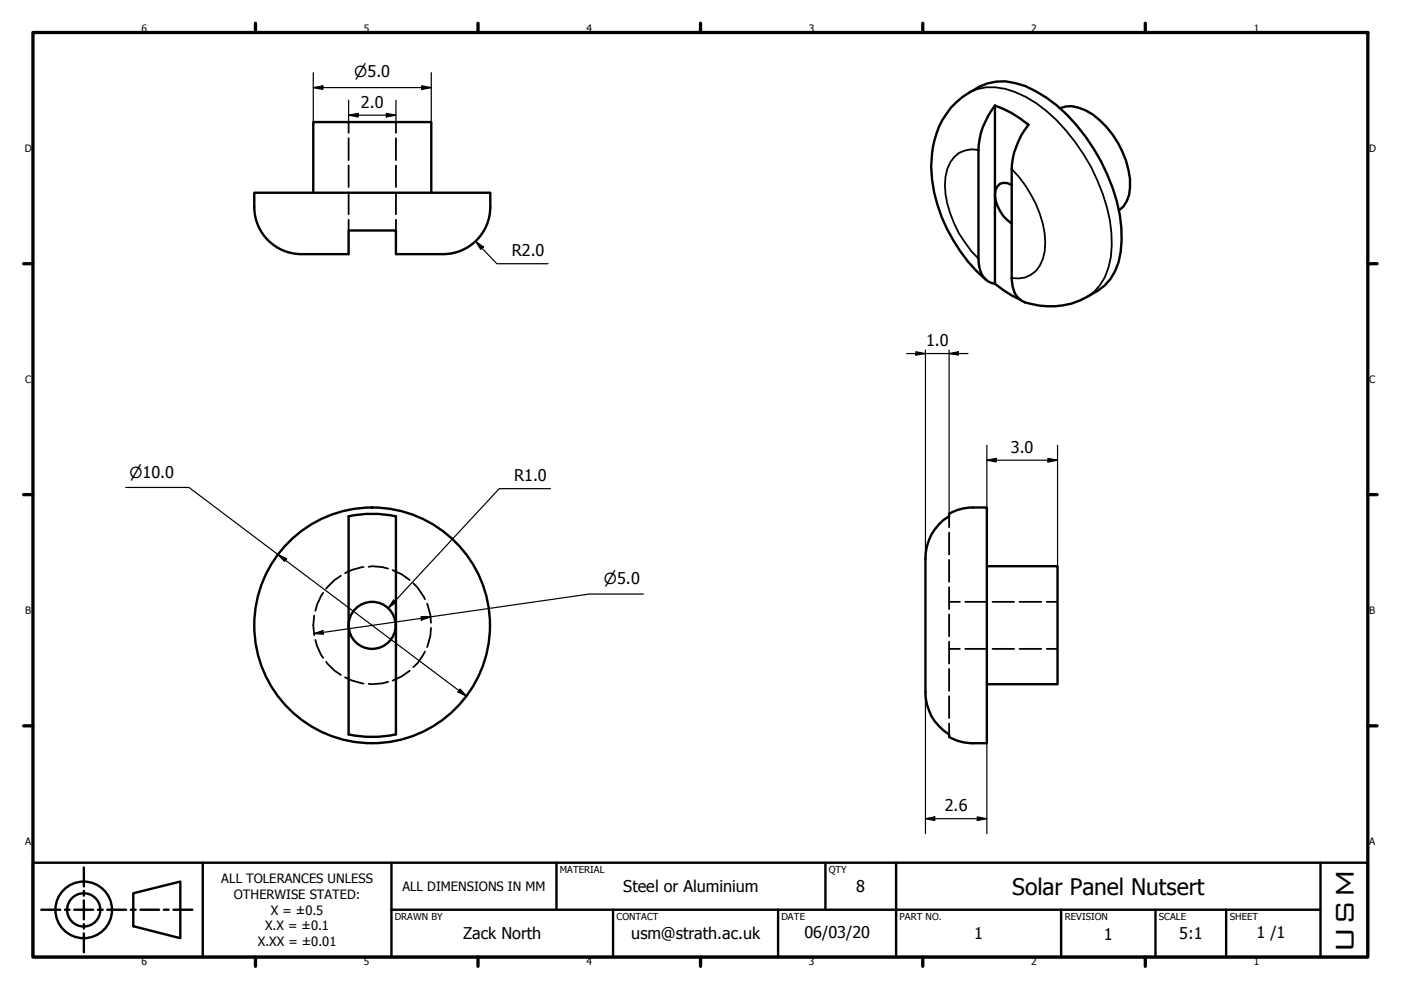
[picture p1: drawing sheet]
<svg xmlns="http://www.w3.org/2000/svg" width="297mm" height="210mm" viewBox="0 0 297 210" stroke-linecap="round" stroke-linejoin="round" font-family="sans-serif">
<!-- layer: Hidden (ISO) -->
<g fill="none" stroke="#000" stroke-width=".38">
<path d="M73.9 25.9v2.3M73.9 29.3v4.6M73.9 35.1v4.6M83.9 25.9v2.3M83.9 29.3v4.6M83.9 35.1v4.6M73.9 40.9v4.5M73.9 46.6v2.3M83.9 40.9v4.5M83.9 46.6v2.3M201.2 109.4v2.4M201.2 112.9v4.7"/>
<path d="M201.2 118.7v4.7M66.6 130.5l-.2 2.1 .2 2.1M66.9 135.7l.3 1.2 .9 1.9 .4 .7M68.5 125.7l-.4 .6-.9 2-.3 1.2M72.3 122.1l-1.4 .9-1.7 1.8M77.1 120.2l-2.4 .6-1.5 .7M78.2 120.2l.7-.1 2.2 .1 1.2 .4M83.2 120.9l2 .9 1.7 1.2M87.6 123.7l.9 .9 1.6 2.4M90.1 138.1l-1.6 2.5-.9 .8M90.6 128l.6 2.4 .2 1.7M91.4 133.1l-.2 1.7-.6 2.4"/>
<path d="M201.2 130.3v4.6M201.2 124.5v4.6M201.2 136.1v4.6M201.2 137.6h2.3M201.2 127.6h2.3M204.7 137.6h4.6M204.7 127.6h4.6M210.4 137.6h4.6M210.4 127.6h4.6M216.2 137.6h4.6M216.2 127.6h4.6M221.9 137.6h2.3"/>
<path d="M221.9 127.6h2.3M69.2 140.3l1.7 1.8 1.4 1M73.2 143.6l1.5 .7 2.4 .6M82.3 144.6l-1.2 .3-2.9 .1M86.9 142.2l-1.7 1.2-2 .9M201.2 141.8v4.7M201.2 147.6v4.6M201.2 153.4v2.3"/>
</g>
<!-- layer: Visible (ISO) -->
<g fill="none" stroke="#000" stroke-width=".51">
<path d="M210.9 22.4a21.9 21.9 0 0 1 7.2 4.1 16.7 16.7 0 0 0-3.6 9.3v23.2a5.6 5.6 0 0 0 2.2 4.8 16.6 16.6 0 0 0 16-2.1 10.7 10.7 0 0 0 4.9-8.4 30.3 30.3 0 0 0-2.8-16.3 39.4 39.4 0 0 0-13-16.3 16.2 16.2 0 0 0-10.6-3.4 16.1 16.1 0 0 0-8.4 4.3 19 19 0 0 0-5.2 16.5 34.4 34.4 0 0 0 11.4 21.2M210.9 22.4v37.8M210.9 22.4a15.6 15.6 0 0 0-3.4 9.4v23a5.1 5.1 0 0 0 2.7 5.2l.7 .2M214.5 39.2a2.17 2.17 0 0 0-2.5-.2 2.17 2.17 0 0 0-1.1 2.2 8.2 8.2 0 0 0 3.6 6.2M224.7 23a6.1 6.1 0 0 1 5.5 .4 19.1 19.1 0 0 1 9.4 16.3 6.1 6.1 0 0 1-2.4 4.9M53.9 40.9h50a13.7 13.7 0 0 1-1.1 7.7 10 10 0 0 1-8.9 5.3h-10v-5h-10v5h-10a10 10 0 0 1-10-10zM66.4 40.9v-15h25v15M210.9 60.2l3.6 2.4 1.8 .9M83.9 109.5a23.7 23.7 0 0 0-10 0v46.2a24.2 24.2 0 0 0 10 0M83.9 109.4v46.3M206.2 107.6h3v50a18.5 18.5 0 0 1-5.2-.3l-1.4-.4-1.4-.7v-.5a10.3 10.3 0 0 1-5-9v-28.2a10.3 10.3 0 0 1 5-9.1v-.5l1.4-.6 2.1-.6 1.5-.1M209.2 120.1h15v25h-15"/>
<circle cx="78.9" cy="132.6" r="25"/>
<circle cx="78.9" cy="132.6" r="5"/>
</g>
<!-- layer: Visible Narrow (ISO) -->
<path d="M205.5 19.6a10.9 10.9 0 0 1 9.8-.1 30.1 30.1 0 0 1 12.7 10.6 39.8 39.8 0 0 1 7.6 19.4 16.6 16.6 0 0 1-2.4 10.9l-1.2 1.4-1.4 1.1M207.5 31.8a5.5 5.5 0 0 0-6.6 4 16.7 16.7 0 0 0 1.4 11.6 25.9 25.9 0 0 0 5.2 7.4M214.5 35.8a23.8 23.8 0 0 1 7.1 15.7 8.6 8.6 0 0 1-2 5.9 5.6 5.6 0 0 1-5.1 1.6" fill="none" stroke="#000" stroke-width=".38"/>
<!-- layer: Border (ISO) -->
<g fill="none" stroke="#000" stroke-width=".7">
<path d="M7 6.9h283v196h-283zM54.2 4.9v2M101.3 4.9v2M148.5 4.9v2M195.6 4.9v2M242.8 4.9v2M5 55.9h2M290 55.9h2M5 104.9h2M290 104.9h2M5 153.9h2M290 153.9h2"/>
<path d="M54.2 202.9v2M101.3 202.9v2M148.5 202.9v2M195.6 202.9v2M242.8 202.9v2"/>
</g>
<!-- layer: Title (ISO) -->
<g fill="none" stroke="#000" stroke-width=".51">
<path d="M7 182.9h283v20h-283zM8.8 192.9h4M13.8 192.9h.9M15.7 192.9h4M17.8 183.9v4M17.8 188.9v1M17.8 190.9v4M17.8 195.9v1M17.8 197.9v4M20.8 192.9h1M22.7 192.9h4M27.7 192.9h1.1"/>
<path d="M28.3 189.4l9.9-2.5v12l-9.9-2.5zM29.8 192.9h3.9M34.7 192.9h1.1M36.8 192.9h4M43 182.9v20M83 192.9h197M83 182.9v20M118 182.9v10M130 192.9v10M165 192.9v10M175 182.9v10M190 182.9v20"/>
<path d="M225 192.9v10M245 192.9v10M260 192.9v10M280 182.9v20"/>
<circle cx="17.7" cy="192.9" r="6"/>
<circle cx="17.7" cy="192.9" r="3.5"/>
</g>
<!-- layer: Dimension (ISO) -->
<g fill="none" stroke="#000" stroke-width=".25">
<path d="M66.4 18.6l2.1-.4v.8zM66.4 18.6h25M66.4 15.4v10.5M89.4 18.2l2 .4-2 .4zM91.4 15.4v10.5M73.9 24.4l2-.4v.8zM73.9 24.4h10M73.9 21.2v4.7M81.9 24l2 .4-2 .4zM83.9 21.2v4.7M100.8 51.2l1.7 1.2-.6 .5zM100.8 51.2l4.5 4.7h10.9"/>
<path d="M192.2 75h13M194.2 74.6l2 .4-2 .3zM196.2 74.2v44.3M201.2 75l2-.4v.7zM201.2 74.2v35.2M209.2 97.6l2-.4v.8zM209.2 97.6h15M209.2 94.4v13.2M222.2 97.2l2 .4-2 .4zM224.2 94.4v25.7M26.7 103.3h13.4l58.8 44.3M58.9 117.6l1.9 .9-.5 .5z"/>
<path d="M116.7 103.6h-10.8l-23.6 25.3M66.5 134.3l2-.6 .1 .8zM83.4 127.2l.5 .5-1.6 1.2zM89.3 130.7l2 .1-2 .7zM136.4 126h-11.5l-58.4 8.3M97.5 146.1l1.4 1.5-1.8-.9zM196.2 146.7v30.1M209.2 157.6v19.2M196.2 173.6l2-.4v.8zM196.2 173.6h13M207.2 173.2l2 .4-2 .4z"/>
</g>
<g fill="#000">
<path d="M66.4 18.6l2.1-.4v.8z" fill-rule="evenodd"/>
<path d="M89.4 18.2l2 .4-2 .4z" fill-rule="evenodd"/>
<path d="M73.9 24.4l2-.4v.8z" fill-rule="evenodd"/>
<path d="M81.9 24l2 .4-2 .4z" fill-rule="evenodd"/>
<path d="M100.8 51.2l1.7 1.2-.6 .5z" fill-rule="evenodd"/>
<path d="M194.2 74.6l2 .4-2 .3z" fill-rule="evenodd"/>
<path d="M201.2 75l2-.4v.7z" fill-rule="evenodd"/>
<path d="M209.2 97.6l2-.4v.8z" fill-rule="evenodd"/>
<path d="M222.2 97.2l2 .4-2 .4z" fill-rule="evenodd"/>
<path d="M58.9 117.6l1.9 .9-.5 .5z" fill-rule="evenodd"/>
<path d="M66.5 134.3l2-.6 .1 .8z" fill-rule="evenodd"/>
<path d="M83.4 127.2l.5 .5-1.6 1.2z" fill-rule="evenodd"/>
<path d="M89.3 130.7l2 .1-2 .7z" fill-rule="evenodd"/>
<path d="M97.5 146.1l1.4 1.5-1.8-.9z" fill-rule="evenodd"/>
<path d="M196.2 173.6l2-.4v.8z" fill-rule="evenodd"/>
<path d="M207.2 173.2l2 .4-2 .4z" fill-rule="evenodd"/>
</g>
<text font-size="7.3" x="287" y="202.1" transform="rotate(-90 287 202.1)">USM</text>
<text font-size="4.8" x="214.6" y="189.7">Solar Panel Nutsert</text>
<g font-size="3.4">
<text x="76.5" y="22.8">2.0</text>
<text x="108.5" y="54.3">R2.0</text>
<text x="196.3" y="73.4">1.0</text>
<text x="214.3" y="96">3.0</text>
<text x="109" y="102.1">R1.0</text>
<text x="200.3" y="172">2.6</text>
<text x="132.1" y="189.2">Steel or Aluminium</text>
<text x="181.5" y="189.1">8</text>
<text x="98.2" y="199.2">Zack North</text>
<text x="133.8" y="199">usm@strath.ac.uk</text>
<text x="170.6" y="198.9">06/03/20</text>
<text x="206.6" y="199.2">1</text>
<text x="234.1" y="199.2">1</text>
<text x="250" y="199.1">5:1</text>
<text x="266.4" y="198.9">1 /1</text>
</g>
<g font-size="3.2">
<text x="75.1" y="16.4">⌀5.0</text>
<text x="27.4" y="101.3">⌀10.0</text>
<text x="128" y="123.8">⌀5.0</text>
</g>
<g font-size="2.7">
<text x="46.9" y="187.3">ALL TOLERANCES UNLESS</text>
<text x="49.6" y="190.6">OTHERWISE STATED:</text>
<text x="85.3" y="188.9">ALL DIMENSIONS IN MM</text>
<text x="56.2" y="197.2">X.X = ±0.1</text>
<text x="57.4" y="193.9">X = ±0.5</text>
<text x="54.7" y="200.5">X.XX = ±0.01</text>
</g>
<g font-size="2.2">
<text x="30" y="6.7">6</text>
<text x="77.2" y="6.7">5</text>
<text x="124.3" y="6.7">4</text>
<text x="171.5" y="6.7">3</text>
<text x="218.6" y="6.7">2</text>
<text x="265.8" y="6.7">1</text>
<text x="5.3" y="32.2">D</text>
<text x="290.3" y="32.2">D</text>
<text x="5.3" y="81.2">C</text>
<text x="290.3" y="81.2">C</text>
<text x="5.3" y="130.2">B</text>
<text x="290.3" y="130.2">B</text>
<text x="5.3" y="179.2">A</text>
<text x="290.3" y="179.2">A</text>
<text x="30" y="204.7">6</text>
<text x="77.2" y="204.7">5</text>
<text x="124.3" y="204.7">4</text>
<text x="171.5" y="204.7">3</text>
<text x="218.6" y="204.7">2</text>
<text x="265.8" y="204.7">1</text>
</g>
<g font-size="2">
<text x="118.7" y="185.1">MATERIAL</text>
<text x="175.7" y="185.1">QTY</text>
<text x="83.7" y="195.1">DRAWN BY</text>
<text x="130.7" y="195.1">CONTACT</text>
<text x="165.7" y="195.1">DATE</text>
<text x="190.7" y="195.1">PART NO.</text>
<text x="225.7" y="195">REVISION</text>
<text x="245.7" y="195.1">SCALE</text>
<text x="260.7" y="195.1">SHEET</text>
</g>
</svg>
